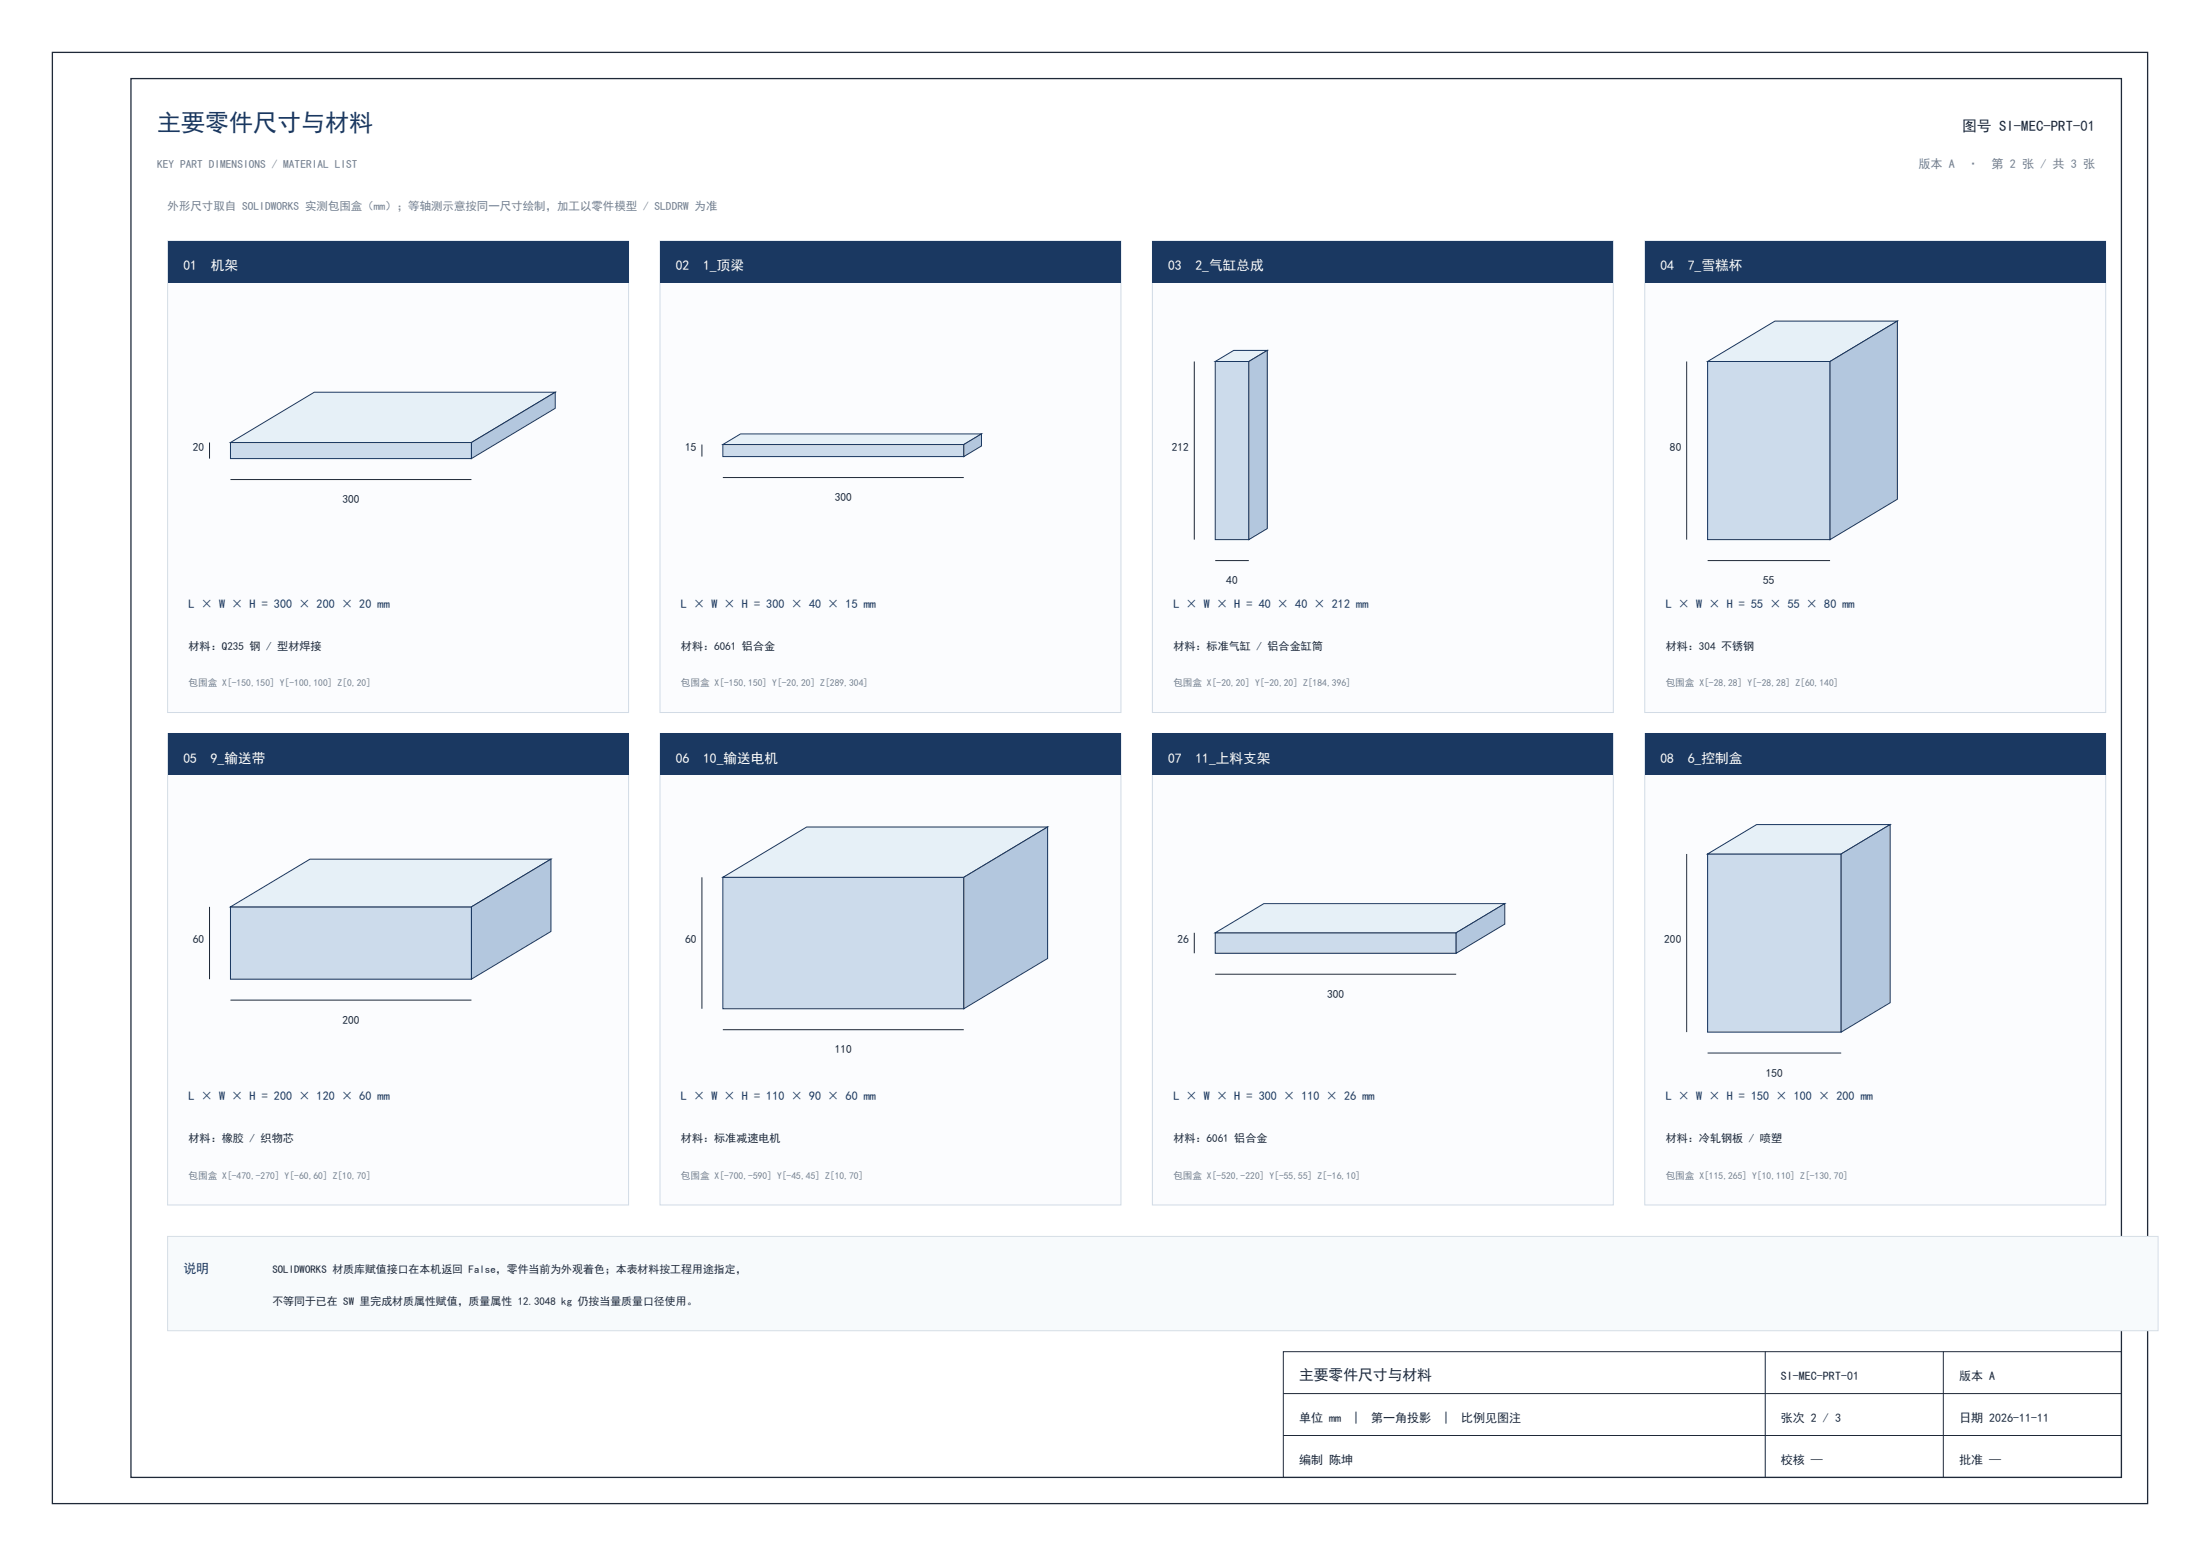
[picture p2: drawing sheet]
<svg xmlns="http://www.w3.org/2000/svg" width="420mm" height="297mm" viewBox="0 0 420 297" stroke-linecap="round" stroke-linejoin="round" font-family="sans-serif">
<path d="M10 10h400v277h-400zM25 15h380v267h-380z" fill="none" stroke="#1f2938" stroke-width=".25"/>
<path d="M245 258h160v24h-160zM337 258v24M371 258v24M245 266h160M245 274h160" fill="none" stroke="#1f2938" stroke-width=".19"/>
<path d="M32 46h88v90h-88z" fill-rule="evenodd" fill="#fbfcfe"/>
<path d="M32 46h88v90h-88z" fill="none" stroke="#d1dbe6" stroke-width=".19"/>
<path d="M32 46h88v8h-88z" fill-rule="evenodd" fill="#1a3861"/>
<path d="M44 84.5h46v3h-46z" fill-rule="evenodd" fill="#ccdbeb"/>
<path d="M44 84.5h46v3h-46z" fill="none" stroke="#1a3861" stroke-width=".19"/>
<path d="M44 84.5l16-9.6h46l-16 9.6z" fill-rule="evenodd" fill="#e6f0f7" stroke="#1a3861" stroke-width=".19"/>
<path d="M90 84.5l16-9.6v3l-16 9.6z" fill-rule="evenodd" fill="#b3c7de" stroke="#1a3861" stroke-width=".19"/>
<path d="M40 84.5v3M44 91.5h46" fill="none" stroke="#1f2938" stroke-width=".19"/>
<path d="M126 46h88v90h-88z" fill-rule="evenodd" fill="#fbfcfe"/>
<path d="M126 46h88v90h-88z" fill="none" stroke="#d1dbe6" stroke-width=".19"/>
<path d="M126 46h88v8h-88z" fill-rule="evenodd" fill="#1a3861"/>
<path d="M138 84.8h46v2.3h-46z" fill-rule="evenodd" fill="#ccdbeb"/>
<path d="M138 84.8h46v2.3h-46z" fill="none" stroke="#1a3861" stroke-width=".19"/>
<path d="M138 84.8l3.4-2h46l-3.4 2z" fill-rule="evenodd" fill="#e6f0f7" stroke="#1a3861" stroke-width=".19"/>
<path d="M184 84.8l3.4-2v2.3l-3.4 2z" fill-rule="evenodd" fill="#b3c7de" stroke="#1a3861" stroke-width=".19"/>
<path d="M134 84.8v2.3M138 91.2h46" fill="none" stroke="#1f2938" stroke-width=".19"/>
<path d="M220 46h88v90h-88z" fill-rule="evenodd" fill="#fbfcfe"/>
<path d="M220 46h88v90h-88z" fill="none" stroke="#d1dbe6" stroke-width=".19"/>
<path d="M220 46h88v8h-88z" fill-rule="evenodd" fill="#1a3861"/>
<path d="M232 69h6.4v34h-6.4z" fill-rule="evenodd" fill="#ccdbeb"/>
<path d="M232 69h6.4v34h-6.4z" fill="none" stroke="#1a3861" stroke-width=".19"/>
<path d="M232 69l3.5-2.1h6.4l-3.5 2.1z" fill-rule="evenodd" fill="#e6f0f7" stroke="#1a3861" stroke-width=".19"/>
<path d="M238.4 69l3.5-2.1v34l-3.5 2.1z" fill-rule="evenodd" fill="#b3c7de" stroke="#1a3861" stroke-width=".19"/>
<path d="M228 69v34M232 107h6.4" fill="none" stroke="#1f2938" stroke-width=".19"/>
<path d="M314 46h88v90h-88z" fill-rule="evenodd" fill="#fbfcfe"/>
<path d="M314 46h88v90h-88z" fill="none" stroke="#d1dbe6" stroke-width=".19"/>
<path d="M314 46h88v8h-88z" fill-rule="evenodd" fill="#1a3861"/>
<path d="M326 69h23.4v34h-23.4z" fill-rule="evenodd" fill="#ccdbeb"/>
<path d="M326 69h23.4v34h-23.4z" fill="none" stroke="#1a3861" stroke-width=".19"/>
<path d="M326 69l12.9-7.7h23.3l-12.8 7.7z" fill-rule="evenodd" fill="#e6f0f7" stroke="#1a3861" stroke-width=".19"/>
<path d="M349.4 69l12.8-7.7v34l-12.8 7.7z" fill-rule="evenodd" fill="#b3c7de" stroke="#1a3861" stroke-width=".19"/>
<path d="M322 69v34M326 107h23.4" fill="none" stroke="#1f2938" stroke-width=".19"/>
<path d="M32 140h88v90h-88z" fill-rule="evenodd" fill="#fbfcfe"/>
<path d="M32 140h88v90h-88z" fill="none" stroke="#d1dbe6" stroke-width=".19"/>
<path d="M32 140h88v8h-88z" fill-rule="evenodd" fill="#1a3861"/>
<path d="M44 173.1h46v13.8h-46z" fill-rule="evenodd" fill="#ccdbeb"/>
<path d="M44 173.1h46v13.8h-46z" fill="none" stroke="#1a3861" stroke-width=".19"/>
<path d="M44 173.1l15.2-9.1h46l-15.2 9.1z" fill-rule="evenodd" fill="#e6f0f7" stroke="#1a3861" stroke-width=".19"/>
<path d="M90 173.1l15.2-9.1v13.8l-15.2 9.1z" fill-rule="evenodd" fill="#b3c7de" stroke="#1a3861" stroke-width=".19"/>
<path d="M40 173.1v13.8M44 190.9h46" fill="none" stroke="#1f2938" stroke-width=".19"/>
<path d="M126 140h88v90h-88z" fill-rule="evenodd" fill="#fbfcfe"/>
<path d="M126 140h88v90h-88z" fill="none" stroke="#d1dbe6" stroke-width=".19"/>
<path d="M126 140h88v8h-88z" fill-rule="evenodd" fill="#1a3861"/>
<path d="M138 167.5h46v25h-46z" fill-rule="evenodd" fill="#ccdbeb"/>
<path d="M138 167.5h46v25h-46z" fill="none" stroke="#1a3861" stroke-width=".19"/>
<path d="M138 167.5l16-9.6h46l-16 9.6z" fill-rule="evenodd" fill="#e6f0f7" stroke="#1a3861" stroke-width=".19"/>
<path d="M184 167.5l16-9.6v25l-16 9.6z" fill-rule="evenodd" fill="#b3c7de" stroke="#1a3861" stroke-width=".19"/>
<path d="M134 167.5v25M138 196.5h46" fill="none" stroke="#1f2938" stroke-width=".19"/>
<path d="M220 140h88v90h-88z" fill-rule="evenodd" fill="#fbfcfe"/>
<path d="M220 140h88v90h-88z" fill="none" stroke="#d1dbe6" stroke-width=".19"/>
<path d="M220 140h88v8h-88z" fill-rule="evenodd" fill="#1a3861"/>
<path d="M232 178h46v4h-46z" fill-rule="evenodd" fill="#ccdbeb"/>
<path d="M232 178h46v4h-46z" fill="none" stroke="#1a3861" stroke-width=".19"/>
<path d="M232 178l9.3-5.5h46l-9.3 5.5z" fill-rule="evenodd" fill="#e6f0f7" stroke="#1a3861" stroke-width=".19"/>
<path d="M278 178l9.3-5.5v3.9l-9.3 5.6z" fill-rule="evenodd" fill="#b3c7de" stroke="#1a3861" stroke-width=".19"/>
<path d="M228 178v4M232 186h46" fill="none" stroke="#1f2938" stroke-width=".19"/>
<path d="M314 140h88v90h-88z" fill-rule="evenodd" fill="#fbfcfe"/>
<path d="M314 140h88v90h-88z" fill="none" stroke="#d1dbe6" stroke-width=".19"/>
<path d="M314 140h88v8h-88z" fill-rule="evenodd" fill="#1a3861"/>
<path d="M326 163h25.5v34h-25.5z" fill-rule="evenodd" fill="#ccdbeb"/>
<path d="M326 163h25.5v34h-25.5z" fill="none" stroke="#1a3861" stroke-width=".19"/>
<path d="M326 163l9.3-5.6h25.6l-9.4 5.6z" fill-rule="evenodd" fill="#e6f0f7" stroke="#1a3861" stroke-width=".19"/>
<path d="M351.5 163l9.4-5.6v34l-9.4 5.6z" fill-rule="evenodd" fill="#b3c7de" stroke="#1a3861" stroke-width=".19"/>
<path d="M322 163v34M326 201h25.5" fill="none" stroke="#1f2938" stroke-width=".19"/>
<path d="M32 236h380v18h-380z" fill-rule="evenodd" fill="#f7fafc"/>
<path d="M32 236h380v18h-380z" fill="none" stroke="#d6dee6" stroke-width=".19"/>
<text font-size="4.6" fill="#1a3861" x="30" y="25">主要零件尺寸与材料</text>
<g font-size="2.8" fill="#1f2938">
<text x="374.6" y="25">图号 SI-MEC-PRT-01</text>
<text x="248" y="263.5">主要零件尺寸与材料</text>
</g>
<g font-size="2.6" fill="#fff">
<text x="35" y="51.6">01</text>
<text x="40.2" y="51.6">机架</text>
<text x="129" y="51.6">02</text>
<text x="134.2" y="51.6">1_顶梁</text>
<text x="223" y="51.6">03</text>
<text x="228.2" y="51.6">2_气缸总成</text>
<text x="317" y="51.6">04</text>
<text x="322.2" y="51.6">7_雪糕杯</text>
<text x="35" y="145.6">05</text>
<text x="40.2" y="145.6">9_输送带</text>
<text x="129" y="145.6">06</text>
<text x="134.2" y="145.6">10_输送电机</text>
<text x="223" y="145.6">07</text>
<text x="228.2" y="145.6">11_上料支架</text>
<text x="317" y="145.6">08</text>
<text x="322.2" y="145.6">6_控制盒</text>
</g>
<text font-size="2.5" fill="#1a3861" x="35" y="243">说明</text>
<g font-size="2.3" fill="#73808f">
<text x="366.2" y="32">版本 A</text>
<text x="375.6" y="32">·</text>
<text x="380.2" y="32">第 2 张 / 共 3 张</text>
</g>
<g font-size="2.3" fill="#1a3861">
<text x="36" y="116">L × W × H = 300 × 200 × 20 mm</text>
<text x="130" y="116">L × W × H = 300 × 40 × 15 mm</text>
<text x="224" y="116">L × W × H = 40 × 40 × 212 mm</text>
<text x="318" y="116">L × W × H = 55 × 55 × 80 mm</text>
<text x="36" y="210">L × W × H = 200 × 120 × 60 mm</text>
<text x="130" y="210">L × W × H = 110 × 90 × 60 mm</text>
<text x="224" y="210">L × W × H = 300 × 110 × 26 mm</text>
<text x="318" y="210">L × W × H = 150 × 100 × 200 mm</text>
</g>
<g font-size="2.3" fill="#1f2938">
<text x="340" y="263.5">SI-MEC-PRT-01</text>
<text x="374" y="263.5">版本 A</text>
<text x="248" y="271.5">单位 mm</text>
<text x="258.3" y="271.5">|</text>
<text x="261.8" y="271.5">第一角投影</text>
<text x="275.5" y="271.5">|</text>
<text x="279" y="271.5">比例见图注</text>
<text x="340" y="271.5">张次 2 / 3</text>
<text x="374" y="271.5">日期 2026-11-11</text>
<text x="248" y="279.5">编制 陈坤</text>
<text x="340" y="279.5">校核 —</text>
<text x="374" y="279.5">批准 —</text>
</g>
<g font-size="2.2" fill="#73808f">
<text x="30" y="32">KEY PART DIMENSIONS / MATERIAL LIST</text>
<text x="32" y="40">外形尺寸取自 SOLIDWORKS 实测包围盒（mm）；等轴测示意按同一尺寸绘制，加工以零件模型 / SLDDRW 为准</text>
</g>
<g font-size="2.2" fill="#1f2938">
<text x="36.8" y="86">20</text>
<text x="130.8" y="86">15</text>
<text x="223.7" y="86">212</text>
<text x="318.8" y="86">80</text>
<text x="159.4" y="95.6">300</text>
<text x="65.4" y="96">300</text>
<text x="234.1" y="111.5">40</text>
<text x="336.6" y="111.5">55</text>
<text x="36.8" y="180">60</text>
<text x="130.8" y="180">60</text>
<text x="224.8" y="180">26</text>
<text x="317.7" y="180">200</text>
<text x="253.4" y="190.5">300</text>
<text x="65.4" y="195.4">200</text>
<text x="159.4" y="201">110</text>
<text x="337.1" y="205.5">150</text>
</g>
<g font-size="2.1" fill="#1f2938">
<text x="36" y="124">材料：Q235 钢 / 型材焊接</text>
<text x="130" y="124">材料：6061 铝合金</text>
<text x="224" y="124">材料：标准气缸 / 铝合金缸筒</text>
<text x="318" y="124">材料：304 不锈钢</text>
<text x="36" y="218">材料：橡胶 / 织物芯</text>
<text x="130" y="218">材料：标准减速电机</text>
<text x="224" y="218">材料：6061 铝合金</text>
<text x="318" y="218">材料：冷轧钢板 / 喷塑</text>
<text x="52" y="243">SOLIDWORKS 材质库赋值接口在本机返回 False，零件当前为外观着色；本表材料按工程用途指定，</text>
<text x="52" y="249">不等同于已在 SW 里完成材质属性赋值，质量属性 12.3048 kg 仍按当量质量口径使用。</text>
</g>
<g font-size="1.8" fill="#73808f">
<text x="36" y="131">包围盒 X[-150,150] Y[-100,100] Z[0,20]</text>
<text x="130" y="131">包围盒 X[-150,150] Y[-20,20] Z[289,304]</text>
<text x="224" y="131">包围盒 X[-20,20] Y[-20,20] Z[184,396]</text>
<text x="318" y="131">包围盒 X[-28,28] Y[-28,28] Z[60,140]</text>
<text x="36" y="225">包围盒 X[-470,-270] Y[-60,60] Z[10,70]</text>
<text x="130" y="225">包围盒 X[-700,-590] Y[-45,45] Z[10,70]</text>
<text x="224" y="225">包围盒 X[-520,-220] Y[-55,55] Z[-16,10]</text>
<text x="318" y="225">包围盒 X[115,265] Y[10,110] Z[-130,70]</text>
</g>
</svg>
